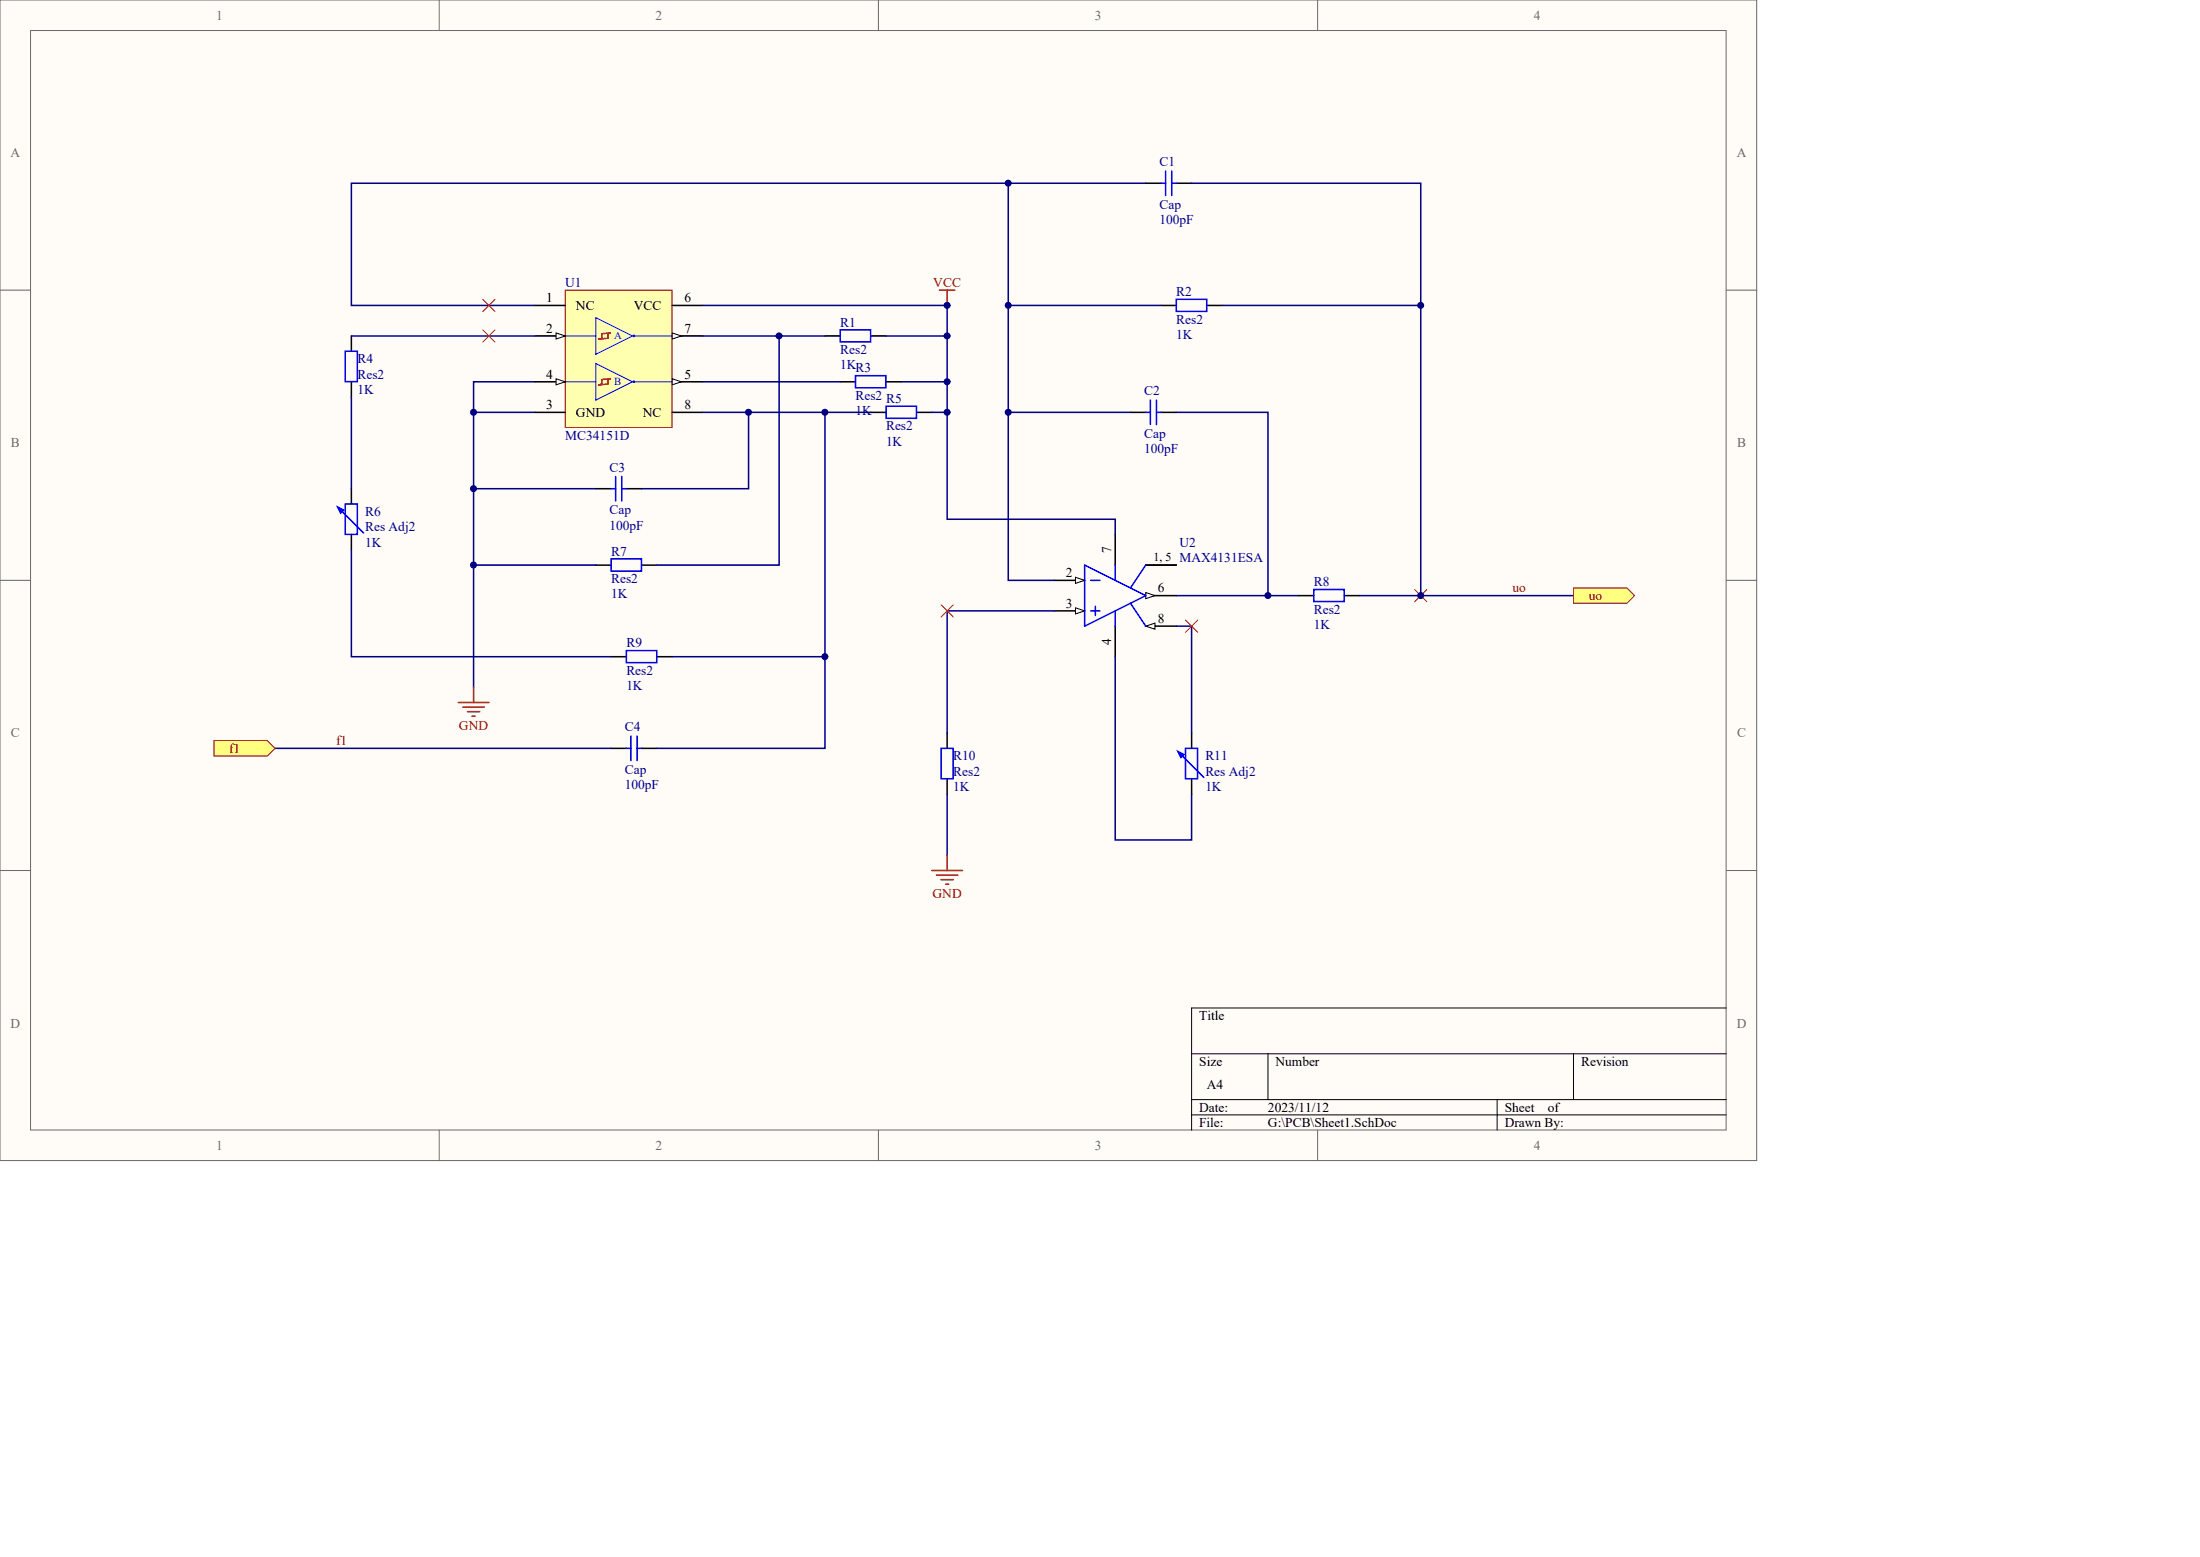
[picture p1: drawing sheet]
<svg xmlns="http://www.w3.org/2000/svg" width="840mm" height="594mm" viewBox="0 0 840 594" stroke-linecap="round" stroke-linejoin="round" font-family="sans-serif">
<g fill="#fffcf8" stroke="#696969" stroke-width=".38">
<path d="M0 0h670.4v442.8h-670.4z"/>
<path d="M11.7 11.6h647.1v419.6h-647.1z"/>
</g>
<path d="M167.6 0v11.6M335.2 0v11.6M502.9 0v11.6M0 110.7h11.7M658.8 110.7h11.7M0 221.4h11.7M658.8 221.4h11.7M0 332.2h11.7M658.8 332.2h11.7M167.6 431.2v11.7M335.2 431.2v11.7M502.9 431.2v11.7" fill="none" stroke="#696969" stroke-width=".38"/>
<path d="M658.8 384.6h-204v46.6M454.8 402.1h204M454.8 419.6h204M483.9 402.1v17.5M571.4 419.6v11.6M600.5 402.1v17.5M454.8 425.4h204" fill="none" stroke="#000" stroke-width=".38"/>
<path d="M215.7 110.7h40.8v52.4h-40.8z" fill="#ffffb0" stroke="#800000" stroke-width=".38"/>
<path d="M215.7 128.2h11.7M227.4 138.7l14 7-14 7zM227.4 121.2l14 7-14 7zM242.5 128.2h14M215.7 145.7h11.7M242.5 145.7h14" fill="none" stroke="#00f" stroke-width=".38"/>
<path d="M204.1 116.5h11.6M204.1 128.2h11.6M256.5 157.3h11.7" fill="none" stroke="#000" stroke-width=".58"/>
<path d="M212.2 127l3.5 1.2-3.5 1.2z" fill="#fffcf8" stroke="#000" stroke-width=".38"/>
<path d="M204.1 145.7h11.6" fill="none" stroke="#000" stroke-width=".58"/>
<path d="M212.2 144.5l3.5 1.2-3.5 1.1z" fill="#fffcf8" stroke="#000" stroke-width=".38"/>
<path d="M256.5 128.2h11.7" fill="none" stroke="#000" stroke-width=".58"/>
<path d="M256.5 127l3.5 1.2-3.5 1.2z" fill="#fffcf8" stroke="#000" stroke-width=".38"/>
<path d="M256.5 145.7h11.7" fill="none" stroke="#000" stroke-width=".58"/>
<path d="M256.5 144.5l3.5 1.2-3.5 1.1z" fill="#fffcf8" stroke="#000" stroke-width=".38"/>
<g fill="none" stroke="#000" stroke-width=".58">
<path d="M256.5 116.5h11.7M443.1 116.5h5.8M460.6 116.5h5.8M134.1 128.2v5.8M314.8 128.2h5.9M332.3 128.2h5.9M134.1 145.7v5.8M204.1 157.3h11.6M320.7 145.7h5.8M332.3 157.3h5.9M338.2 145.7h5.8M349.8 157.3h5.8"/>
<path d="M134.1 186.5v5.8M134.1 204v5.8M227.4 215.6h5.8M244.9 215.6h5.8M437.3 215.6h11.6M402.3 233.1h11.6M495.6 227.3h5.8M513.1 227.3h5.8M233.2 250.6h5.8M250.7 250.6h5.8M361.5 279.7v5.8M454.8 279.7v5.8"/>
<path d="M233.2 285.5h5.8M244.9 285.5h5.8M361.5 297.2v5.8M454.8 297.2v5.8"/>
</g>
<g fill="none" stroke="#00f" stroke-width=".38">
<circle cx="241.9" cy="128.2" r=".32"/>
<circle cx="241.9" cy="145.6" r=".32"/>
</g>
<path d="M229.7 127.3l3.5-.3-1.2 .3v1.8l-3.5 .3 1.2-.3zM229.7 144.8l3.5-.3-1.2 .3v1.8l-3.5 .2 1.2-.2z" fill="none" stroke="#f00" stroke-width=".58"/>
<g fill="none" stroke="#00f" stroke-width=".58">
<path d="M448.9 114.2h11.6v4.6h-11.6zM131.8 134h4.6v11.6h-4.6zM320.7 125.9h11.6v4.6h-11.6zM326.5 143.3h11.6v4.7h-11.6zM338.2 155h11.6v4.6h-11.6zM130 194.6l8.8 8.8M131.8 192.3h4.6v11.6h-4.6zM233.2 213.3h11.6v4.6h-11.6zM501.4 224.9h11.6v4.6h-11.6zM239 248.2h11.6v4.6h-11.6zM239 285.5h1.8M240.8 280.9v9.3"/>
<path d="M243.1 280.9v9.3M243.1 285.5h1.8M359.1 285.5h4.7v11.6h-4.7zM450.7 287.9l8.7 8.7M452.4 285.5h4.6v11.6h-4.6z"/>
</g>
<g fill="#00f" stroke="#00f" stroke-width=".58">
<path d="M128.8 193.5l2.4 1.1-1.2 1.2z"/>
<path d="M449.5 286.7l2.3 1.2-1.1 1.1z"/>
</g>
<path d="M410.5 231.9l3.4 1.2-3.4 1.2z" fill="#fffcf8" stroke="#000" stroke-width=".38"/>
<path d="M402.3 221.4h11.6" fill="none" stroke="#000" stroke-width=".58"/>
<path d="M410.5 220.3l3.4 1.1-3.4 1.2z" fill="#fffcf8" stroke="#000" stroke-width=".38"/>
<path d="M437.3 227.3h11.6" fill="none" stroke="#000" stroke-width=".58"/>
<path d="M437.3 226.1l3.5 1.2-3.5 1.1z" fill="#fffcf8" stroke="#000" stroke-width=".38"/>
<path d="M425.6 204v11.6M425.6 238.9v11.7M437.3 238.9h11.6" fill="none" stroke="#000" stroke-width=".58"/>
<path d="M437.3 238.9l3.5-1.2v2.4z" fill="#fffcf8" stroke="#000" stroke-width=".38"/>
<path d="M437.3 69.9h5.8M448.9 69.9h5.9M431.4 157.3h5.9M443.1 157.3h5.8M227.4 186.5h5.8M239 186.5h5.9M437.3 215.6h11.6" fill="none" stroke="#000" stroke-width=".58"/>
<g fill="none" stroke="#00f" stroke-width=".58">
<path d="M443.1 69.9h1.7M444.8 65.3v9.3M447.2 65.3v9.3M447.2 69.9h1.7M437.3 157.3h1.7M439 152.7v9.3M441.4 152.7v9.3M441.4 157.3h1.7M233.2 186.5h1.8M235 181.8v9.3M237.3 181.8v9.3M237.3 186.5h1.7"/>
<path d="M413.9 215.6l23.4 11.7-23.4 11.6zM425.6 215.6v5.8M437.3 215.6l-5.9 8.7M416.3 221.4h3.5M416.3 233.1h3.5M418 231.3v3.5M425.6 233.1v5.8M431.4 230.2l5.9 8.7"/>
</g>
<g fill="none" stroke="#000080" stroke-width=".58">
<path d="M384.8 69.9h-250.7v46.6h70M437.3 69.9h-52.5v151.5h17.5M454.8 69.9h87.4v46.6M268.2 116.5h93.3v40.8h-5.9M384.8 116.5h58.3M466.4 116.5h75.8v110.8h-23.3M134.1 128.2h70M268.2 128.2h46.6M297.3 128.2v87.4h-46.6M338.2 128.2h23.3M134.1 151.5v35M180.7 157.3h23.4"/>
<path d="M204.1 145.7h-23.4v116.5M268.2 157.3h64.1M268.2 145.7h52.5M285.7 157.3v29.2h-40.8M314.8 157.3v93.3h-58.3M344 145.7h17.5M384.8 157.3h46.6M448.9 157.3h35v70M180.7 186.5h46.7M134.1 209.8v40.8h99.1M180.7 215.6h46.7M402.3 233.1h-40.8v46.6"/>
<path d="M448.9 238.9h5.9v40.8M448.9 227.3h46.7M542.2 227.3h58.3M314.8 250.6v34.9h-64.1M425.6 250.6v69.9h29.2v-17.5M104.9 285.5h128.3M361.5 303v23.3"/>
</g>
<path d="M358.6 110.7h5.8M361.5 110.7v5.8M174.9 268.1h11.7M176.7 269.8h8.1M178.4 271.5h4.7M180.2 273.3h1.1M180.7 262.2v5.9M355.6 332.2h11.7M357.4 333.9h8.2M359.1 335.6h4.7M360.9 337.4h1.2M361.5 326.3v5.9" fill="none" stroke="#800000" stroke-width=".58"/>
<path d="M184.2 114.2l4.7 4.7M188.9 114.2l-4.7 4.7M184.2 125.9l4.7 4.6M188.9 125.9l-4.7 4.6M359.1 230.8l4.7 4.6M363.8 230.8l-4.7 4.6M452.4 236.6l4.7 4.6M457.1 236.6l-4.7 4.6M539.9 224.9l4.6 4.7M544.5 224.9l-4.6 4.7" fill="none" stroke="#f00" stroke-width=".38"/>
<g fill="#ffff80" stroke="#800000" stroke-width=".38">
<path d="M600.5 224.3h20.4l2.9 3-2.9 2.9h-20.4z" fill-rule="evenodd"/>
<path d="M81.6 282.6h20.4l2.9 2.9-2.9 2.9h-20.4z" fill-rule="evenodd"/>
</g>
<path d="M361.5 157.3v40.8h64.1v5.9" fill="none" stroke="#000080" stroke-width=".58"/>
<g fill="#000080" stroke="#000080" stroke-width=".38">
<circle cx="180.7" cy="215.6" r="1.14"/>
<circle cx="180.7" cy="186.4" r="1.14"/>
<circle cx="180.7" cy="157.3" r="1.14"/>
<circle cx="285.7" cy="157.3" r="1.14"/>
<circle cx="297.3" cy="128.2" r="1.14"/>
<circle cx="314.8" cy="250.5" r="1.14"/>
<circle cx="314.8" cy="157.3" r="1.14"/>
<circle cx="361.4" cy="157.3" r="1.14"/>
<circle cx="361.4" cy="145.6" r="1.14"/>
<circle cx="361.4" cy="128.2" r="1.14"/>
<circle cx="361.4" cy="116.5" r="1.14"/>
<circle cx="384.8" cy="157.3" r="1.14"/>
<circle cx="384.8" cy="116.5" r="1.14"/>
<circle cx="384.8" cy="69.9" r="1.14"/>
<circle cx="483.9" cy="227.2" r="1.14"/>
<circle cx="542.2" cy="227.2" r="1.14"/>
<circle cx="542.2" cy="116.5" r="1.14"/>
</g>
<g font-size="5.1" fill="#696969">
<text x="82.6" y="7.5">1</text>
<text x="250.2" y="7.5">2</text>
<text x="417.8" y="7.5">3</text>
<text x="585.4" y="7.5">4</text>
<text x="4" y="59.9">A</text>
<text x="662.8" y="59.9">A</text>
<text x="4.1" y="170.6">B</text>
<text x="663" y="170.6">B</text>
<text x="4.1" y="281.4">C</text>
<text x="663" y="281.4">C</text>
<text x="4" y="392.1">D</text>
<text x="662.8" y="392.1">D</text>
<text x="82.6" y="438.7">1</text>
<text x="250.2" y="438.7">2</text>
<text x="417.8" y="438.7">3</text>
<text x="585.4" y="438.7">4</text>
</g>
<g font-size="5.1" fill="#000080">
<text x="442.5" y="63.4">C1</text>
<text x="442.5" y="79.7">Cap</text>
<text x="442.5" y="85.6">100pF</text>
<text x="215.7" y="109.5">U1</text>
<text x="448.9" y="113">R2</text>
<text x="320.7" y="124.6">R1</text>
<text x="448.9" y="123.4">Res2</text>
<text x="448.9" y="129.3">1K</text>
<text x="320.7" y="135.1">Res2</text>
<text x="136.4" y="138.6">R4</text>
<text x="320.7" y="140.9">1KR3</text>
<text x="136.4" y="144.4">Res2</text>
<text x="136.4" y="150.2">1K</text>
<text x="326.5" y="152.6">Res2 R5</text>
<text x="436.7" y="150.8">C2</text>
<text x="326.5" y="158.4">1K</text>
<text x="215.7" y="167.7">MC34151D</text>
<text x="338.2" y="164.2">Res2</text>
<text x="436.7" y="167.1">Cap</text>
<text x="338.2" y="170.1">1K</text>
<text x="436.7" y="173">100pF</text>
<text x="232.6" y="180">C3</text>
<text x="139.3" y="196.9">R6</text>
<text x="232.6" y="196.3">Cap</text>
<text x="139.3" y="202.7">Res Adj2</text>
<text x="232.6" y="202.1">100pF</text>
<text x="139.3" y="208.5">1K</text>
<text x="450.1" y="208.5">U2</text>
<text x="233.2" y="212">R7</text>
<text x="233.2" y="222.5">Res2</text>
<text x="501.4" y="223.7">R8</text>
<text x="233.2" y="228.3">1K</text>
<text x="501.4" y="240">1K</text>
<text x="501.4" y="234.2">Res2</text>
<text x="239" y="247">R9</text>
<text x="239" y="257.5">Res2</text>
<text x="239" y="263.3">1K</text>
<text x="238.5" y="279">C4</text>
<text x="363.8" y="290.1">R10</text>
<text x="460" y="290.1">R11</text>
<text x="238.5" y="295.3">Cap</text>
<text x="363.8" y="295.9">Res2</text>
<text x="460" y="295.9">Res Adj2</text>
<text x="238.5" y="301.2">100pF</text>
<text x="363.8" y="301.8">1K</text>
<text x="460" y="301.8">1K</text>
</g>
<g font-size="5.1" fill="#800000">
<text x="356.2" y="109.5">VCC</text>
<text x="577.2" y="226">uo</text>
<text x="606.3" y="228.9">uo</text>
<text x="175.1" y="278.4">GND</text>
<text x="87.5" y="287.2">f1</text>
<text x="128.3" y="284.3">f1</text>
<text x="355.9" y="342.5">GND</text>
</g>
<g font-size="5.1">
<text x="208.5" y="115.3">1</text>
<text x="219.8" y="118.2">NC</text>
<text x="241.8" y="118.2">VCC</text>
<text x="261.2" y="115.3">6</text>
<text x="208.5" y="126.9">2</text>
<text x="261.2" y="126.9">7</text>
<text x="208.5" y="144.4">4</text>
<text x="261.2" y="144.4">5</text>
<text x="208.5" y="156.1">3</text>
<text x="219.8" y="159">GND</text>
<text x="245.3" y="159">NC</text>
<text x="261.2" y="156.1">8</text>
<text x="424.1" y="210.9" transform="rotate(-90 424.1 210.9)">7</text>
<text x="406.7" y="220.2">2</text>
<text x="441.9" y="226">6</text>
<text x="406.7" y="231.8">3</text>
<text x="441.9" y="237.7">8</text>
<text x="424.1" y="246.2" transform="rotate(-90 424.1 246.2)">4</text>
<text x="457.7" y="389.2">Title</text>
<text x="457.7" y="406.6">Size</text>
<text x="486.8" y="406.6">Number</text>
<text x="603.4" y="406.6">Revision</text>
<text x="460.6" y="415.4">A4</text>
<text x="457.7" y="424.1">Date:</text>
<text x="483.9" y="424.1">2023/11/12</text>
<text x="574.3" y="424.1">Sheet</text>
<text x="590.8" y="424.1">of</text>
<text x="457.7" y="430">File:</text>
<text x="483.9" y="430">G:\PCB\Sheet1.SchDoc</text>
<text x="574.3" y="430">Drawn By:</text>
</g>
<text font-size="4.6" x="440.2" y="213.9">1, 5 MAX4131ESA</text>
<g font-size="4.1" fill="#00f">
<text x="234.4" y="129.5">A</text>
<text x="234.4" y="147">B</text>
</g>
</svg>
